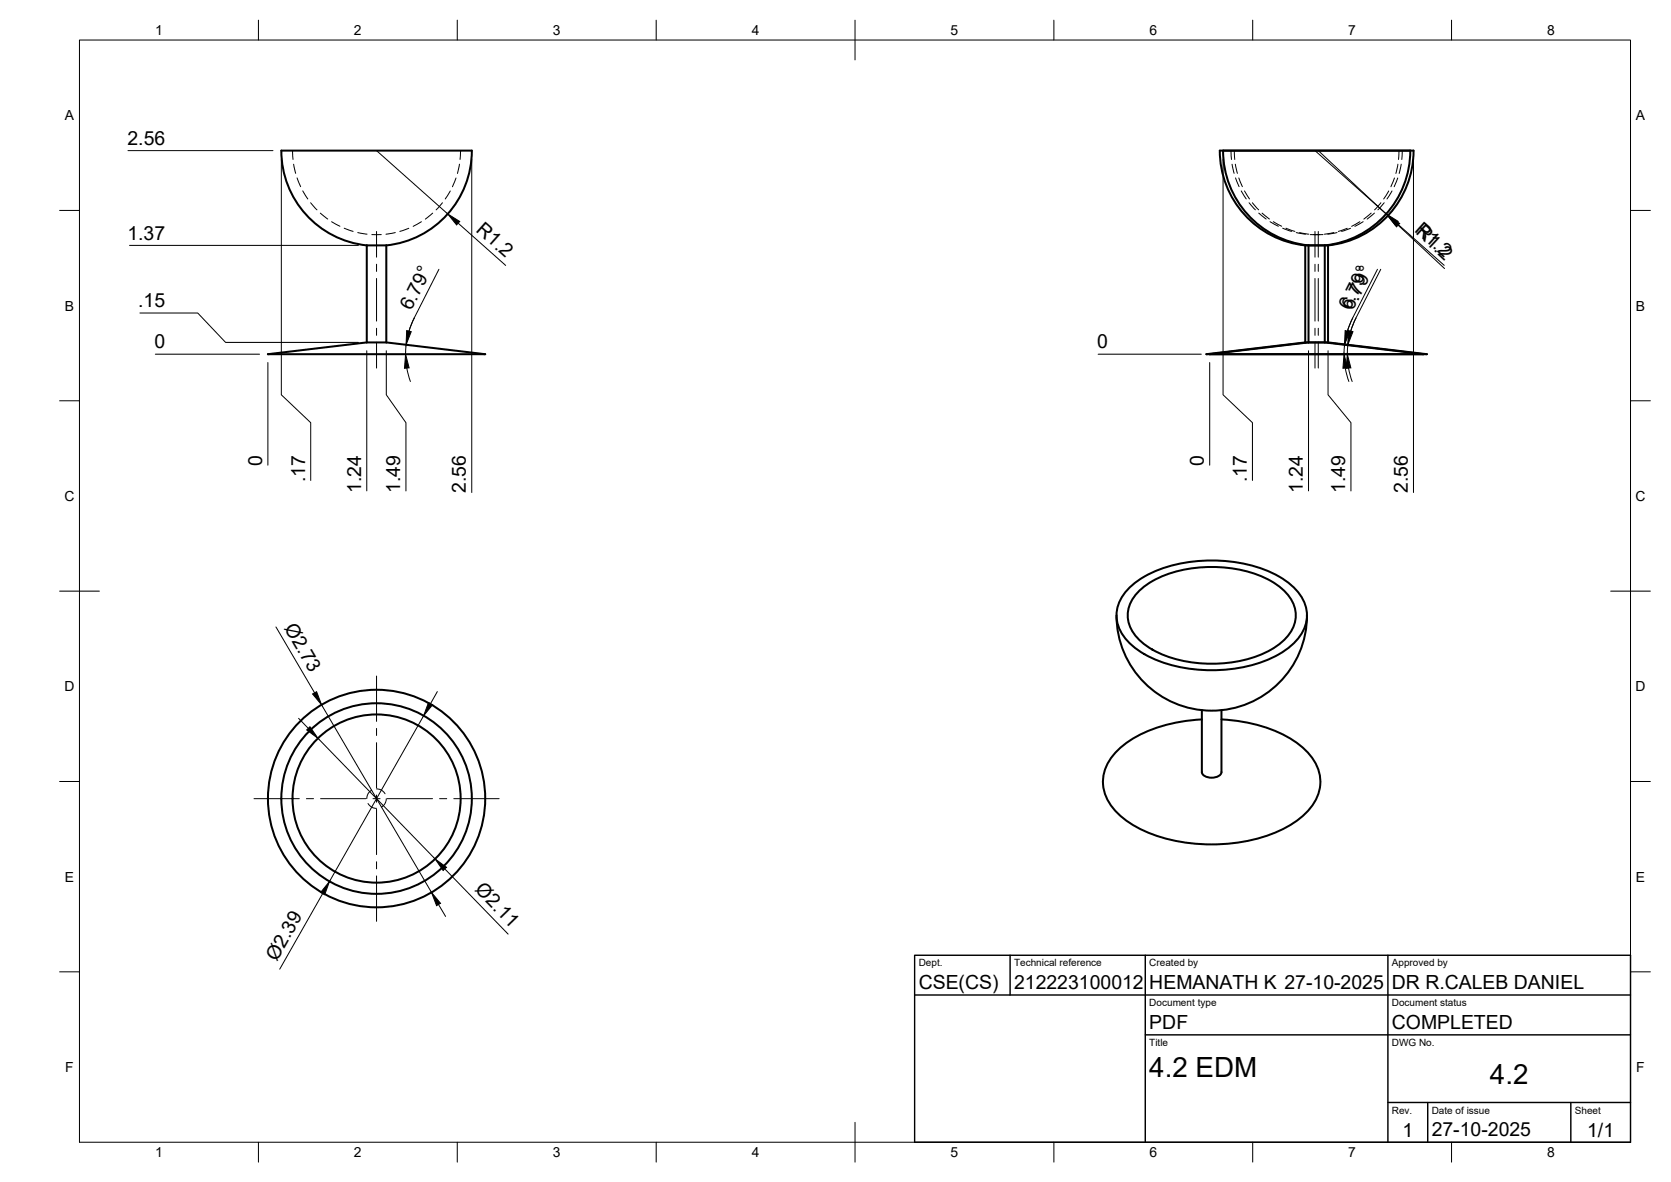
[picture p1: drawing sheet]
<svg xmlns="http://www.w3.org/2000/svg" width="420mm" height="297mm" viewBox="0 0 420 297" stroke-linecap="round" stroke-linejoin="round" font-family="sans-serif">
<!-- layer: Visible -->
<g fill="none" stroke="#000" stroke-width=".51">
<path d="M92.2 61.7h4.9v24.3M92.2 61.7v24.3M92.2 61.7a23.9 23.9 0 0 1-21.4-23.8h47.8a23.8 23.8 0 0 1-21.4 23.8M328.2 61.7h4.9M328.2 61.7v24.3M328.2 61.7a23.9 23.9 0 0 1-21.5-23.8h47.8a23.8 23.8 0 0 1-21.4 23.8M329 61.7h4.9M329 61.7v24.3M329 61.7a23.9 23.9 0 0 1-21.4-23.8h47.8a23.8 23.8 0 0 1-21.5 23.8M333.1 61.7v24.3M333.9 61.7v24.3M92.2 86h4.9"/>
<path d="M92.2 86l-24.8 3h54.6l-24.9-3M328.2 86h4.9M328.2 86l-24.9 3h54.7l-24.9-3M329 86h4.9M329 86l-24.9 3h54.7l-24.9-3M280.7 154.6a24 24 0 0 0 24 24 24 24 0 0 0 23.9-24M283.7 148a28 28 0 0 1 18.1-7 34.6 34.6 0 0 1 21.4 4.9 10.4 10.4 0 0 1 5.2 10.6 14.1 14.1 0 0 1-8.3 8.7 37.9 37.9 0 0 1-32.4-.8 12.2 12.2 0 0 1-6.9-9.1 9.4 9.4 0 0 1 2.9-7.3zM286 149a24.2 24.2 0 0 1 15.1-6.3 30.9 30.9 0 0 1 20 4.3 9.1 9.1 0 0 1 4.6 8.8 12.1 12.1 0 0 1-7.5 8.2 33.5 33.5 0 0 1-28.5-.8 11.5 11.5 0 0 1-6.1-7.4 8 8 0 0 1 2.4-6.8zM302.2 178.5v15.5a2.18 2.18 0 0 0 2.5 1.4 2.18 2.18 0 0 0 2.4-1.4v-15.5M302.2 180.8a35.1 35.1 0 0 0-20.1 6.8 11.2 11.2 0 0 0-4.5 10.9 14.8 14.8 0 0 0 7.4 8.9 42.6 42.6 0 0 0 30.5 3.5 24.7 24.7 0 0 0 14.6-8.7 10.1 10.1 0 0 0-1.7-13.6 30.3 30.3 0 0 0-16.8-7.4l-4.5-.4"/>
<circle cx="94.7" cy="200.7" r="21.1"/>
<circle cx="94.7" cy="200.7" r="24"/>
<circle cx="94.7" cy="200.7" r="27.3"/>
</g>
<!-- layer: Hidden -->
<g fill="none" stroke="#000" stroke-width=".25">
<path d="M73.6 37.9l.1 2.2M115.8 37.9l-.1 2.2M309.5 37.9l.1 2.2M310.3 37.9l.2 2.2M351.8 37.9l-.2 2.2M352.6 37.9l-.1 2.2M73.8 41.3l.5 2.3M74.7 44.7l.9 2.2M76.1 48l1.3 2M78.1 51l1.6 1.7M80.5 53.6l1.9 1.4M83.4 55.7l2.1 1.2"/>
<path d="M86.6 57.3l2.2 .9M90 58.4l2.3 .5M93.5 59h2.4M99.4 58.4l-2.4 .5M102.8 57.4l-2.3 .8M106 55.7l-2.1 1.2M108.8 53.6l-1.8 1.5M111.3 51l-1.6 1.7M113.2 48l-1.2 2M114.7 44.7l-.9 2.2M115.5 41.3l-.5 2.3M309.8 41.3l.5 2.3"/>
<path d="M310.6 41.3l.5 2.3M310.7 44.7l.9 2.2M311.5 44.7l.9 2.2M312.1 48l1.3 2M312.9 48l1.3 2M314.1 51l1.6 1.7M314.9 51l1.6 1.7M316.5 53.6l1.9 1.4M317.3 53.6l1.9 1.4M319.3 55.7l2.1 1.2M320.2 55.7l2.1 1.2M322.5 57.3l2.3 .9"/>
<path d="M323.3 57.3l2.3 .9M325.9 58.4l2.4 .5M326.7 58.4l2.4 .5M329.5 59h2.3M330.3 59h2.4M335.4 58.4l-2.4 .5M336.2 58.4l-2.4 .5M338.8 57.4l-2.3 .8M339.6 57.4l-2.3 .8M341.9 55.7l-2 1.2M342.8 55.7l-2.1 1.2M344.8 53.6l-1.9 1.5"/>
<path d="M345.6 53.6l-1.9 1.5M347.2 51l-1.6 1.7M348 51l-1.5 1.7M349.2 48l-1.3 2M350 48l-1.3 2M350.6 44.7l-.9 2.2M351.5 44.7l-.9 2.2M351.5 41.3l-.5 2.3M352.3 41.3l-.5 2.3M93.5 198.6l-.9 .8-.4 1.3M94.7 198.3l1.1 .2 1 1M92.5 201.9l1.1 1 1.1 .2"/>
<path d="M97.1 200.7l-.3 1.3-.9 .8"/>
</g>
<!-- layer: BORDER -->
<g fill="none" stroke="#000" stroke-width=".25">
<path d="M20 10.1h390v276.9h-390zM65 5.1v5M115 5.1v5M165 5.1v5M215 5.1v10M265 5.1v5M315 5.1v5M365 5.1v5M15 52.9h5M410 52.9h5M15 100.7h5M410 100.7h5"/>
<path d="M15 148.6h10M405 148.6h10M15 196.4h5M410 196.4h5M15 244.2h5M410 244.2h5M65 287v5M115 287v5M165 287v5M215 282.1v9.9M265 287v5M315 287v5"/>
<path d="M365 287v5"/>
</g>
<!-- layer: TITLEBLOCK -->
<path d="M230 240.1h180v46.9h-180zM230 250h180M254 240.1v9.9M288 240.1v46.9M349 240.1v46.9M288 260.1h122M349 277.1h61M359 277.1v9.9M395 277.1v9.9" fill="none" stroke="#000" stroke-width=".36"/>
<!-- layer: Smart Centers -->
<g fill="none" stroke="#000" stroke-width=".25">
<path d="M94.7 58.2v6.4M330.6 58.2v6.4M331.5 58.2v6.4M94.7 66.4v1.8M94.7 70v10.7M330.6 66.4v1.8M330.6 70v10.7M331.5 66.4v1.8M331.5 70v10.7M94.7 82.5v1.8M94.7 86v6.5M330.6 82.5v1.8"/>
<path d="M330.6 86v6.5M331.5 82.5v1.8M331.5 86v6.5M94.7 169.9v11.4M94.7 183.1v1.7M94.7 186.6v11.4M94.7 199.8v1.8M63.9 200.7h11.3M77 200.7h1.8M80.6 200.7h11.4M93.8 200.7h1.8M94.7 203.4v11.4"/>
<path d="M94.7 216.6v1.7M97.4 200.7h11.4M110.5 200.7h1.8M114.1 200.7h11.4M94.7 220.1v11.4"/>
</g>
<!-- layer: FD_Dimensions -->
<g fill="none" stroke="#000" stroke-width=".25">
<path d="M32.2 37.9h36.4M70.7 39.9v59.3l7.4 7v14.5M94.7 37.9l17.9 15.9M118.6 39.9v83.9M307.5 39.9v59.3l7.4 7v14.5M330.6 37.9l18 15.8M331.5 37.9l17.5 16.3M355.4 39.9v83.9M115.2 56.1l11.9 10.6M351.2 56.1l11.9 10.6M351.5 56.6l11.7 10.9M32.6 61.7h57.5"/>
<path d="M35.2 78.7h14.5l7 7.3h33.4M104.1 80l-1.3 3.2M104.2 79.9a20 20 0 0 0-2.2 9.1M110.4 67.7l-6.3 12.2M340.1 80l-1.3 3.2M340.9 80l-1.3 3.2M340.9 79.9a20 20 0 0 0-2.1 9.1M346.4 67.7l-6.3 12.2a20 20 0 0 0-2.2 9.1M347.2 67.7l-6.3 12.2M39.1 89h26.2M67.4 91.1v25.8M92.2 88.1v35.3"/>
<path d="M97.1 88.1v11.1l5 7v17.2M102.3 92.5l.9 3.4M276.1 89h25.9M304.2 91.1v25.8M329 88.1v35.3M333.9 88.1v11.1l5.8 7v17.2M338.3 92.5l.9 3.4M339.1 92.5l.9 3.4M69.4 157.6l9.7 16.5M80.9 177.1l27.6 47.2M106.5 179.9l-23.7 41.6M110 173.8l-1.8 3"/>
<path d="M75.1 180.5l2.4 2.5M80 185.6l29.4 30.3M111.8 218.4l16 16.3M81.1 224.6l-10.8 19M110.3 227.3l1.7 3"/>
</g>
<g fill="#000" stroke="#000" stroke-width=".25">
<path d="M112.6 53.8l3 1.9-.8 .8zM348.6 53.7l3 1.9-.8 .9zM349 54.2l2.9 2-.8 .8zM102 89l.9 3.4-1.2 .1zM102.3 83.1l1.1 .2-1.3 3.3zM337.9 89l.9 3.4-1.1 .1zM338.8 89l.9 3.4-1.2 .1zM338.2 83.1l1.2 .2-1.3 3.3zM339 83.1l1.2 .2-1.3 3.3zM78.6 174.4l1-.6 1.3 3.3zM107.7 176.6l1.1 .5-2.3 2.8zM77.1 183.4l.8-.8 2.1 3z"/>
<path d="M109.4 215.9l2.9 2.1-.9 .8zM82.8 221.5l-1.2 3.3-1-.5zM108.5 224.3l2.3 2.7-1 .6z"/>
</g>
<g font-size="7">
<text x="289" y="270.6">4.2 EDM</text>
<text x="374.6" y="272.3">4.2</text>
</g>
<g font-size="4.9">
<text x="32" y="36.4">2.56</text>
<text x="119.5" y="58" transform="rotate(42 119.5 58)">R1.2</text>
<text x="355.8" y="58.6" transform="rotate(43 355.8 58.6)">R1.2</text>
<text x="32" y="60.2">1.37</text>
<text x="34.7" y="77.2">.15</text>
<text x="103.4" y="78.2" transform="rotate(-63 103.4 78.2)">6.79°</text>
<text x="340.2" y="78.2" transform="rotate(-63 340.2 78.2)">6.79°</text>
<text x="38.8" y="87.6">0</text>
<text x="275.9" y="87.6">0</text>
<text x="65.9" y="117.1" transform="rotate(-90 65.9 117.1)">0</text>
<text x="302.7" y="117.1" transform="rotate(-90 302.7 117.1)">0</text>
<text x="76.7" y="121.2" transform="rotate(-90 76.7 121.2)">.17</text>
<text x="90.8" y="123.9" transform="rotate(-90 90.8 123.9)">1.24</text>
<text x="100.6" y="123.9" transform="rotate(-90 100.6 123.9)">1.49</text>
<text x="117.2" y="123.9" transform="rotate(-90 117.2 123.9)">2.56</text>
<text x="313.5" y="121.2" transform="rotate(-90 313.5 121.2)">.17</text>
<text x="327.6" y="123.9" transform="rotate(-90 327.6 123.9)">1.24</text>
<text x="338.2" y="123.9" transform="rotate(-90 338.2 123.9)">1.49</text>
<text x="353.9" y="123.9" transform="rotate(-90 353.9 123.9)">2.56</text>
<text x="71.3" y="157.8" transform="rotate(60 71.3 157.8)">Ø2.73</text>
<text x="119.2" y="223.8" transform="rotate(46 119.2 223.8)">Ø2.11</text>
<text x="69.6" y="241.8" transform="rotate(-60 69.6 241.8)">Ø2.39</text>
<text x="231" y="248.5">CSE(CS)</text>
<text x="255" y="248.5">212223100012</text>
<text x="289" y="248.5">HEMANATH K 27-10-2025</text>
<text x="350" y="248.5">DR R.CALEB DANIEL</text>
<text x="289" y="258.6">PDF</text>
<text x="350" y="258.6">COMPLETED</text>
<text x="352.6" y="285.7">1</text>
<text x="360" y="285.5">27-10-2025</text>
<text x="399.1" y="285.7">1/1</text>
</g>
<g font-size="3.5">
<text x="39" y="8.8">1</text>
<text x="89" y="8.8">2</text>
<text x="139" y="8.8">3</text>
<text x="189" y="8.8">4</text>
<text x="239" y="8.8">5</text>
<text x="289" y="8.8">6</text>
<text x="339" y="8.8">7</text>
<text x="389" y="8.8">8</text>
<text x="16.3" y="30.2">A</text>
<text x="411.3" y="30.2">A</text>
<text x="16.3" y="78">B</text>
<text x="411.3" y="78">B</text>
<text x="16.2" y="125.9">C</text>
<text x="411.2" y="125.9">C</text>
<text x="16.2" y="173.7">D</text>
<text x="411.2" y="173.7">D</text>
<text x="16.3" y="221.6">E</text>
<text x="411.3" y="221.6">E</text>
<text x="16.4" y="269.4">F</text>
<text x="411.4" y="269.4">F</text>
<text x="39" y="290.8">1</text>
<text x="89" y="290.8">2</text>
<text x="139" y="290.8">3</text>
<text x="189" y="290.8">4</text>
<text x="239" y="290.8">5</text>
<text x="289" y="290.8">6</text>
<text x="339" y="290.8">7</text>
<text x="389" y="290.8">8</text>
</g>
<g font-size="2.5">
<text x="231" y="242.9">Dept.</text>
<text x="255" y="242.9">Technical reference</text>
<text x="289" y="242.9">Created by</text>
<text x="350" y="242.9">Approved by</text>
<text x="289" y="252.8">Document type</text>
<text x="350" y="252.8">Document status</text>
<text x="289" y="262.9">Title</text>
<text x="350" y="262.9">DWG No.</text>
<text x="350" y="279.9">Rev.</text>
<text x="360" y="279.9">Date of issue</text>
<text x="396" y="279.9">Sheet</text>
</g>
</svg>
